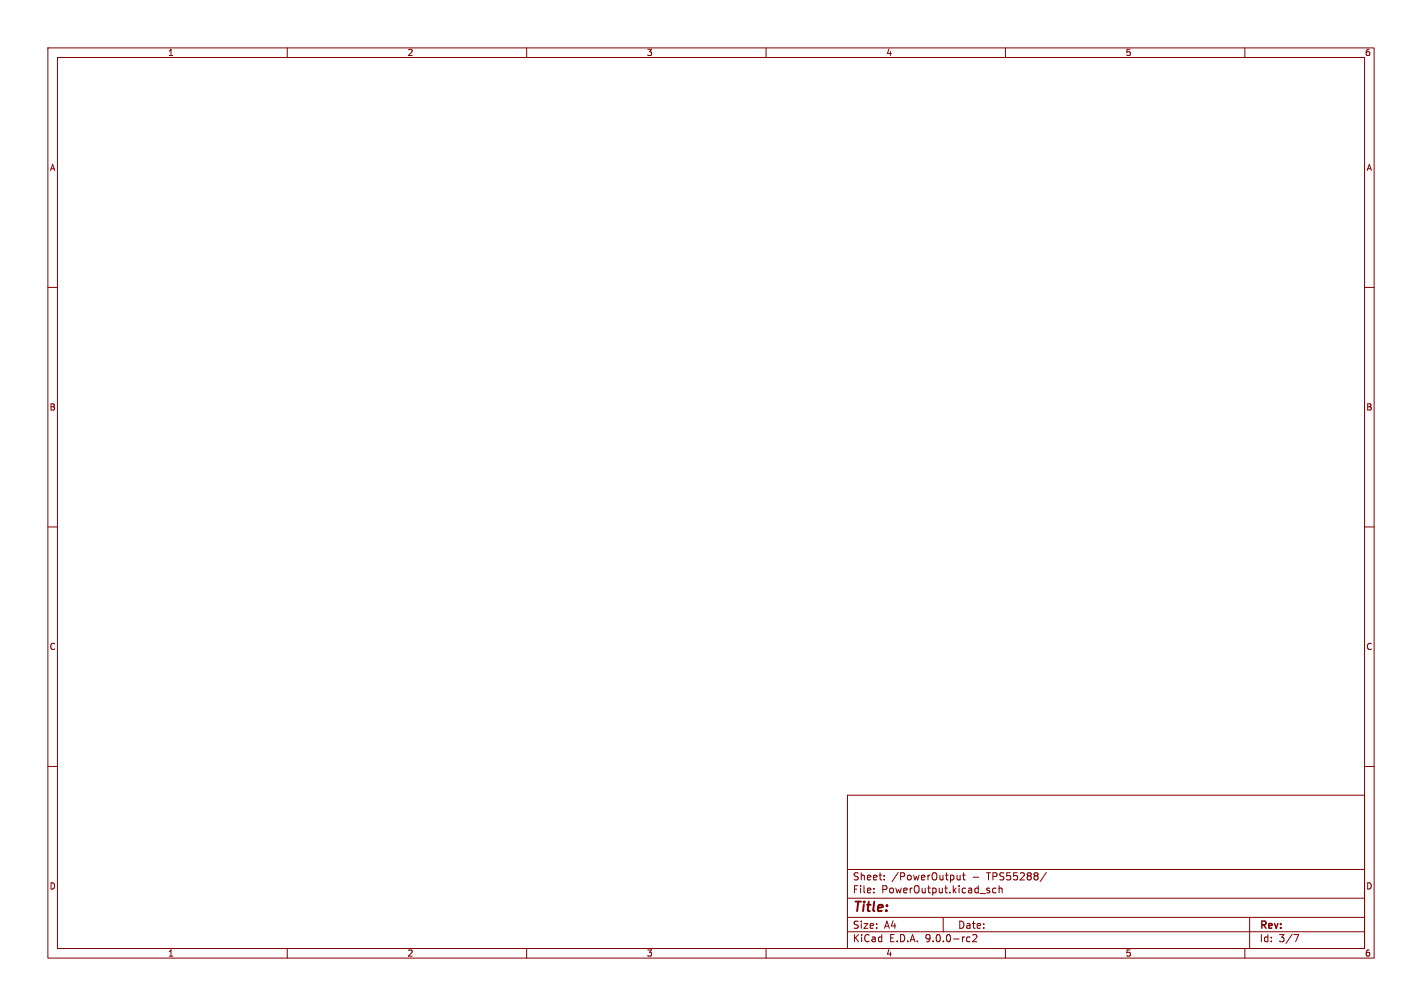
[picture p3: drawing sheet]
<svg xmlns="http://www.w3.org/2000/svg" width="297mm" height="210mm" viewBox="0 0 297 210" stroke-linecap="round" stroke-linejoin="round" font-family="sans-serif">
<g fill="none" stroke="#840000" stroke-width=".21">
<path d="M10 10h277v190h-277zM12 12h273v186h-273zM60 10v2M110 10v2M160 10v2M210 10v2M260 10v2M10 60h2M285 60h2M10 110h2M285 110h2M10 160h2"/>
<path d="M177 166h108v32h-108zM285 160h2M60 198v2M110 198v2M160 198v2M177 194.5h108M177 191.5h108M177 187.5h108M177 181.5h108M182.5 186.3v.1M182.5 185.5v.1M184.7 183.6v.1"/>
<path d="M184.7 182.8v.1M197 191.5v3M199.9 182.7l.1 .9 .3 .1 .2-.1M200.5 182.7v1M201 182.7h.6M201.2 182.2v1.3l.4 .2M202.2 195.6l.4 .1M202.6 196.5l-.4 .1M203.2 195.2l.5-.1 .3 .4-.9 1.1h.9M206.7 186v.3M208 185.5l-.4-.1-.3 .3 .2 .6h.5M208.7 185.5l.2-.1 .3 .1 .1 .9"/>
<path d="M208.7 184.9v1.5M210 198v2M218.5 182.1l-1.3 2M260 198v2M261 191.5v6.5M270.2 195.1h1l-.6 1.5"/>
</g>
<text font-size="2.8" fill="#840000" x="178" y="190.9">Title:</text>
<g font-size="2.1" fill="#840000">
<text x="178" y="184">Sheet:</text>
<text x="186.2" y="184">/PowerOutput</text>
<text x="203.1" y="184">-</text>
<text x="206.3" y="184">TPS55288/</text>
<text x="178" y="186.7">File:</text>
<text x="184.1" y="186.7">PowerOutput.kicad_sch</text>
<text x="178" y="196.9">KiCad</text>
<text x="178" y="194.1">Size:</text>
<text x="184.7" y="194.1">A4</text>
<text x="185.7" y="196.9">E.D.A.</text>
<text x="193.3" y="196.9">9.0.0-rc2</text>
<text x="200" y="194.1">Date:</text>
<text x="263" y="194.3">Rev:</text>
<text x="263" y="196.9">Id:</text>
<text x="267.1" y="196.9">3/7</text>
</g>
<g font-size="1.8" fill="#840000">
<text x="35" y="11.9">1</text>
<text x="85" y="11.9">2</text>
<text x="135" y="11.9">3</text>
<text x="185" y="11.9">4</text>
<text x="235" y="11.9">5</text>
<text x="285" y="11.9">6</text>
<text x="10.3" y="35.9">A</text>
<text x="285.3" y="35.9">A</text>
<text x="10.3" y="85.9">B</text>
<text x="285.3" y="85.9">B</text>
<text x="10.3" y="135.9">C</text>
<text x="285.3" y="135.9">C</text>
<text x="10.3" y="185.9">D</text>
<text x="285.3" y="185.9">D</text>
<text x="35" y="199.9">1</text>
<text x="85" y="199.9">2</text>
<text x="135" y="199.9">3</text>
<text x="185" y="199.9">4</text>
<text x="235" y="199.9">5</text>
<text x="285" y="199.9">6</text>
</g>
</svg>
